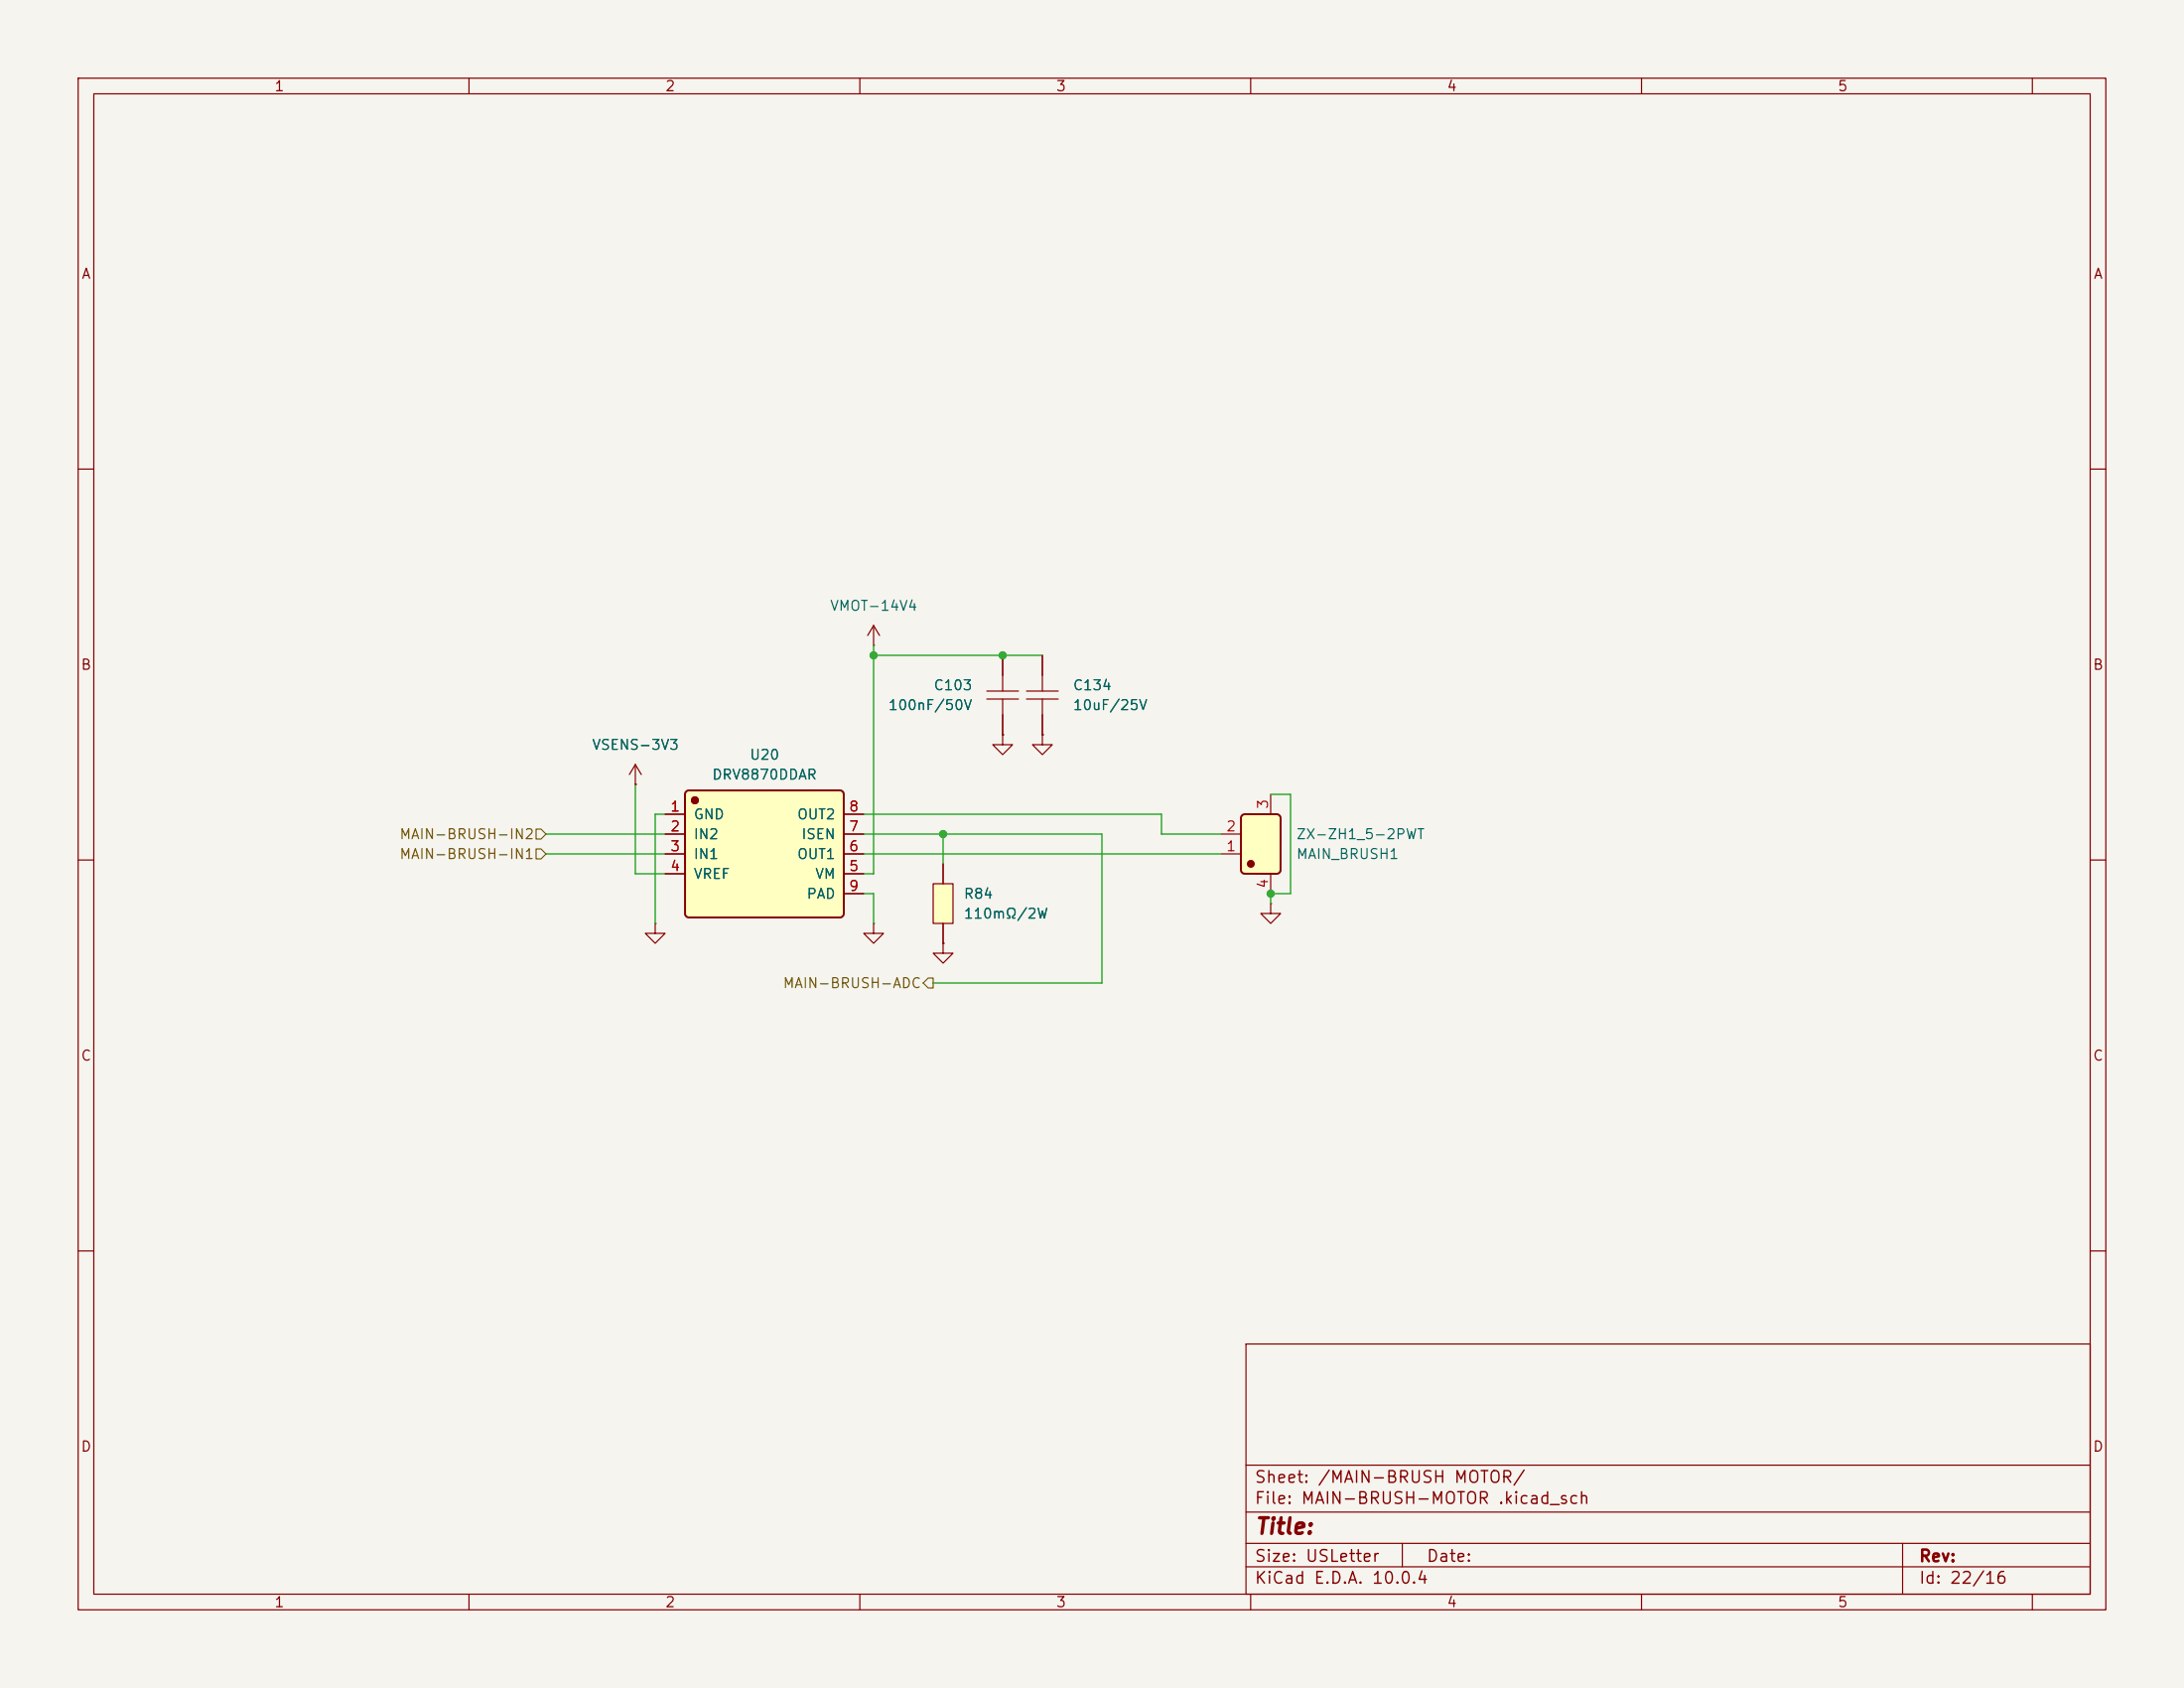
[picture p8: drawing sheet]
(kicad_sch
 (version 20260306)
 (generator "eeschema")
 (generator_version "10.0")
 (paper "USLetter")
 (lib_symbols
  (symbol "JLCImport:CL10A106MA8NRNC"
   (pin_numbers (hide yes))
   (pin_names (hide yes)) (exclude_from_sim no) (in_bom yes) (on_board yes)
   (in_pos_files yes)
   (duplicate_pin_numbers_are_jumpers no)
   (property "Reference" "C" (at 0 5.08 0) (show_name no) (do_not_autoplace no) (effects (font (size 1.27 1.27))))
   (property "Value" "10uF/25V" (at 0 -5.08 0) (show_name no) (do_not_autoplace no) (effects (font (size 1.27 1.27))))
   (property "Footprint" "JLCImport:C0603" (at 0 -7.62 0) (show_name no) (do_not_autoplace no) (hide yes) (effects (font (size 1.27 1.27))))
   (property "Datasheet" "https://lcsc.com/product-detail/Multilayer-Ceramic-Capacitors-MLCC-SMD-SMT_SAMSUNG_CL10A106MA8NRNC_10uF-106-20-25V_C96446.html" (at 0 -10.16 0) (show_name no) (do_not_autoplace no) (hide yes) (effects (font (size 1.27 1.27))))
   (property "Description" "10uF 25V X5R ±20% 0603 Multilayer Ceramic Capacitors MLCC - SMD/SMT ROHS" (at 0 0 0) (show_name no) (do_not_autoplace no) (hide yes) (effects (font (size 1.27 1.27))))
   (property "Manufacturer" "SAMSUNG(三星)" (at 0 -12.7 0) (show_name no) (do_not_autoplace no) (hide yes) (effects (font (size 1.27 1.27))))
   (property "MPN" "CL10A106MA8NRNC" (at 0 -15.24 0) (show_name no) (do_not_autoplace no) (hide yes) (effects (font (size 1.27 1.27))))
   (property "LCSC" "C96446" (at 0 -17.78 0) (show_name no) (do_not_autoplace no) (hide yes) (effects (font (size 1.27 1.27))))
   (symbol "CL10A106MA8NRNC_0_1"
    (polyline (pts (xy -0.51 0) (xy -2.54 0)) (stroke (width 0) (type default)) (fill (type none)))
    (polyline (pts (xy -0.51 -2.03) (xy -0.51 2.03)) (stroke (width 0) (type default)) (fill (type none)))
    (polyline (pts (xy 0.51 2.03) (xy 0.51 -2.03)) (stroke (width 0) (type default)) (fill (type none)))
    (polyline (pts (xy 2.54 0) (xy 0.51 0)) (stroke (width 0) (type default)) (fill (type none)))
    (pin passive line (at -5.08 0 0) (length 2.54) (name "1" (effects (font (size 1.27 1.27)))) (number "1" (effects (font (size 1.27 1.27)))))
    (pin passive line (at 5.08 0 180) (length 2.54) (name "2" (effects (font (size 1.27 1.27)))) (number "2" (effects (font (size 1.27 1.27))))))
   (embedded_fonts no))
  (symbol "JLCImport:CL10B104KB8NNNC"
   (pin_numbers (hide yes))
   (pin_names (hide yes)) (exclude_from_sim no) (in_bom yes) (on_board yes)
   (in_pos_files yes)
   (duplicate_pin_numbers_are_jumpers no)
   (property "Reference" "C" (at 0 5.08 0) (show_name no) (do_not_autoplace no) (effects (font (size 1.27 1.27))))
   (property "Value" "100nF/50V" (at 0 -5.08 0) (show_name no) (do_not_autoplace no) (effects (font (size 1.27 1.27))))
   (property "Footprint" "JLCImport:C0603" (at 0 -7.62 0) (show_name no) (do_not_autoplace no) (hide yes) (effects (font (size 1.27 1.27))))
   (property "Datasheet" "https://lcsc.com/product-detail/Multilayer-Ceramic-Capacitors-MLCC-SMD-SMT_SAMSUNG_CL10B104KB8NNNC_100nF-104-10-50V_C1591.html" (at 0 -10.16 0) (show_name no) (do_not_autoplace no) (hide yes) (effects (font (size 1.27 1.27))))
   (property "Description" "100nF 50V X7R ±10% 0603 Multilayer Ceramic Capacitors MLCC - SMD/SMT ROHS" (at 0 -22.86 0) (show_name no) (do_not_autoplace no) (hide yes) (effects (font (size 1.27 1.27))))
   (property "Manufacturer" "SAMSUNG(三星)" (at 0 -12.7 0) (show_name no) (do_not_autoplace no) (hide yes) (effects (font (size 1.27 1.27))))
   (property "MPN" "CL10B104KB8NNNC" (at 0 -15.24 0) (show_name no) (do_not_autoplace no) (hide yes) (effects (font (size 1.27 1.27))))
   (property "LCSC" "C1591" (at 0 -17.78 0) (show_name no) (do_not_autoplace no) (hide yes) (effects (font (size 1.27 1.27))))
   (symbol "CL10B104KB8NNNC_0_1"
    (polyline (pts (xy -0.51 0) (xy -2.54 0)) (stroke (width 0) (type default)) (fill (type none)))
    (polyline (pts (xy -0.51 -2.03) (xy -0.51 2.03)) (stroke (width 0) (type default)) (fill (type none)))
    (polyline (pts (xy 0.51 2.03) (xy 0.51 -2.03)) (stroke (width 0) (type default)) (fill (type none)))
    (polyline (pts (xy 2.54 0) (xy 0.51 0)) (stroke (width 0) (type default)) (fill (type none)))
    (pin passive line (at -5.08 0 0) (length 2.54) (name "1" (effects (font (size 1.27 1.27)))) (number "1" (effects (font (size 1.27 1.27)))))
    (pin passive line (at 5.08 0 180) (length 2.54) (name "2" (effects (font (size 1.27 1.27)))) (number "2" (effects (font (size 1.27 1.27))))))
   (embedded_fonts no))
  (symbol "JLCImport:DRV8870DDAR"
   (pin_names
    (offset 1.016)) (exclude_from_sim no) (in_bom yes) (on_board yes)
   (in_pos_files yes)
   (duplicate_pin_numbers_are_jumpers no)
   (property "Reference" "U" (at 0 10.128 0) (show_name no) (do_not_autoplace no) (effects (font (size 1.27 1.27))))
   (property "Value" "DRV8870DDAR" (at 0 -10.128 0) (show_name no) (do_not_autoplace no) (effects (font (size 1.27 1.27))))
   (property "Footprint" "JLCImport:DRV8870DDAR" (at 0 0 0) (show_name no) (do_not_autoplace no) (hide yes) (effects (font (size 1.27 1.27))))
   (property "Datasheet" "https://www.lcsc.com/datasheet/lcsc_datasheet_1809050151_Texas-Instruments-DRV8870DDAR_C86590.pdf" (at 0 0 0) (show_name no) (do_not_autoplace no) (hide yes) (effects (font (size 1.27 1.27))))
   (property "Description" "-40℃~+125℃ 1 10uA 3.6A 565mΩ Yes HSOP-8-EP Brushed DC Motor Drivers ROHS" (at 0 0 0) (show_name no) (do_not_autoplace no) (hide yes) (effects (font (size 1.27 1.27))))
   (property "LCSC" "C86590" (at 0 0 0) (show_name no) (do_not_autoplace no) (hide yes) (effects (font (size 1.27 1.27))))
   (property "Manufacturer" "Texas Instruments" (at 0 0 0) (show_name no) (do_not_autoplace no) (hide yes) (effects (font (size 1.27 1.27))))
   (property "Manufacturer Part" "DRV8870DDAR" (at 0 0 0) (show_name no) (do_not_autoplace no) (hide yes) (effects (font (size 1.27 1.27))))
   (symbol "DRV8870DDAR_0_1"
    (circle (center -8.89 6.858) (radius 0.381) (stroke (width 0.254) (type solid)) (fill (type outline)))
    (circle (center -8.89 6.858) (radius 0.381) (stroke (width 0.254) (type solid)) (fill (type outline)))
    (polyline (pts (xy 9.652 -8.128) (xy 9.7511 -8.1183) (xy 9.8464 -8.0893) (xy 9.9343 -8.0424) (xy 10.0112 -7.9792) (xy 10.0744 -7.9022) (xy 10.1214 -7.8144) (xy 10.1503 -7.7191) (xy 10.16 -7.62) (xy 10.1503 7.7191) (xy 10.1214 7.8144) (xy 10.0744 7.9022) (xy 10.0112 7.9792) (xy 9.9343 8.0424) (xy 9.8464 8.0893) (xy 9.7511 8.1183) (xy 9.652 8.128) (xy -9.7511 8.1183) (xy -9.8464 8.0893) (xy -9.9343 8.0424) (xy -10.0112 7.9792) (xy -10.0744 7.9022) (xy -10.1214 7.8144) (xy -10.1503 7.7191) (xy -10.16 7.62) (xy -10.1503 -7.7191) (xy -10.1214 -7.8144) (xy -10.0744 -7.9022) (xy -10.0112 -7.9792) (xy -9.9343 -8.0424) (xy -9.8464 -8.0893) (xy -9.7511 -8.1183) (xy -9.652 -8.128) (xy 9.652 -8.128)) (stroke (width 0.254) (type solid)) (fill (type background)))
    (pin power_in line (at -12.7 5.08 0) (length 2.54) (name "GND" (effects (font (size 1.27 1.27)))) (number "1" (effects (font (size 1.27 1.27)))))
    (pin passive line (at -12.7 2.54 0) (length 2.54) (name "IN2" (effects (font (size 1.27 1.27)))) (number "2" (effects (font (size 1.27 1.27)))))
    (pin passive line (at -12.7 0 0) (length 2.54) (name "IN1" (effects (font (size 1.27 1.27)))) (number "3" (effects (font (size 1.27 1.27)))))
    (pin passive line (at -12.7 -2.54 0) (length 2.54) (name "VREF" (effects (font (size 1.27 1.27)))) (number "4" (effects (font (size 1.27 1.27)))))
    (pin power_in line (at 12.7 -2.54 180) (length 2.54) (name "VM" (effects (font (size 1.27 1.27)))) (number "5" (effects (font (size 1.27 1.27)))))
    (pin passive line (at 12.7 0 180) (length 2.54) (name "OUT1" (effects (font (size 1.27 1.27)))) (number "6" (effects (font (size 1.27 1.27)))))
    (pin passive line (at 12.7 2.54 180) (length 2.54) (name "ISEN" (effects (font (size 1.27 1.27)))) (number "7" (effects (font (size 1.27 1.27)))))
    (pin passive line (at 12.7 5.08 180) (length 2.54) (name "OUT2" (effects (font (size 1.27 1.27)))) (number "8" (effects (font (size 1.27 1.27)))))
    (pin passive line (at 12.7 -5.08 180) (length 2.54) (name "PAD" (effects (font (size 1.27 1.27)))) (number "9" (effects (font (size 1.27 1.27))))))
   (embedded_fonts no))
  (symbol "JLCImport:LRBK25EFER110"
   (pin_numbers (hide yes))
   (pin_names (hide yes)) (exclude_from_sim no) (in_bom yes) (on_board yes)
   (in_pos_files yes)
   (duplicate_pin_numbers_are_jumpers no)
   (property "Reference" "R" (at 0 5.08 0) (show_name no) (do_not_autoplace no) (effects (font (size 1.27 1.27))))
   (property "Value" "110mΩ/2W" (at 0 -5.08 0) (show_name no) (do_not_autoplace no) (effects (font (size 1.27 1.27))))
   (property "Footprint" "JLCImport:RES-SMD_L6.4-W3.2-R2512" (at 0 -7.62 0) (show_name no) (do_not_autoplace no) (hide yes) (effects (font (size 1.27 1.27))))
   (property "Datasheet" "https://www.lcsc.com/datasheet/C5121166.pdf" (at 0 -10.16 0) (show_name no) (do_not_autoplace no) (hide yes) (effects (font (size 1.27 1.27))))
   (property "Description" "110mΩ 2W Current Sense Resistor SMD ±1% 2512 Current Sense Resistors / Shunt Resistors ROHS" (at 0 0 0) (show_name no) (do_not_autoplace no) (hide yes) (effects (font (size 1.27 1.27))))
   (property "Manufacturer" "NCT(利昇达)" (at 0 -12.7 0) (show_name no) (do_not_autoplace no) (hide yes) (effects (font (size 1.27 1.27))))
   (property "MPN" "LRBK25EFER110" (at 0 -15.24 0) (show_name no) (do_not_autoplace no) (hide yes) (effects (font (size 1.27 1.27))))
   (property "LCSC" "C5121166" (at 0 -17.78 0) (show_name no) (do_not_autoplace no) (hide yes) (effects (font (size 1.27 1.27))))
   (symbol "LRBK25EFER110_0_1"
    (rectangle (start -2.54 1.27) (end 2.54 -1.27) (stroke (width 0) (type default)) (fill (type background)))
    (pin passive line (at -5.08 0 0) (length 2.54) (name "1" (effects (font (size 1.27 1.27)))) (number "1" (effects (font (size 1.27 1.27)))))
    (pin passive line (at 5.08 0 180) (length 2.54) (name "2" (effects (font (size 1.27 1.27)))) (number "2" (effects (font (size 1.27 1.27))))))
   (embedded_fonts no))
  (symbol "JLCImport:ZX-ZH1_5-2PWT"
   (pin_names
    (offset 1.016) (hide yes)) (exclude_from_sim no) (in_bom yes) (on_board yes)
   (in_pos_files yes)
   (duplicate_pin_numbers_are_jumpers no)
   (property "Reference" "U" (at 0 8.35 0) (show_name no) (do_not_autoplace no) (effects (font (size 1.27 1.27))))
   (property "Value" "ZX-ZH1_5-2PWT" (at 0 -8.35 0) (show_name no) (do_not_autoplace no) (effects (font (size 1.27 1.27))))
   (property "Footprint" "JLCImport:ZX-ZH1_5-2PWT" (at 0 0 0) (show_name no) (do_not_autoplace no) (hide yes) (effects (font (size 1.27 1.27))))
   (property "Datasheet" "https://wmsc.lcsc.com/wmsc/upload/file/pdf/v2/lcsc/2312011606_Megastar-ZX-ZH1-5-2PWT_C19272405.pdf" (at 0 0 0) (show_name no) (do_not_autoplace no) (hide yes) (effects (font (size 1.27 1.27))))
   (property "Description" "-25℃~+85℃ 1 1.5mm 1A 1x2P 2 250V 2P 3.8mm 6mm 6mm Auxiliary Solder Pin Beige Brass LCP Surface Mount, Right Angle Tin ZH SMD,P=1.5mm,卧贴 Wire To Board Connector ROHS" (at 0 0 0) (show_name no) (do_not_autoplace no) (hide yes) (effects (font (size 1.27 1.27))))
   (property "LCSC" "C19272405" (at 0 0 0) (show_name no) (do_not_autoplace no) (hide yes) (effects (font (size 1.27 1.27))))
   (property "Manufacturer" "Megastar" (at 0 0 0) (show_name no) (do_not_autoplace no) (hide yes) (effects (font (size 1.27 1.27))))
   (property "Manufacturer Part" "ZX-ZH1.5-2PWT" (at 0 0 0) (show_name no) (do_not_autoplace no) (hide yes) (effects (font (size 1.27 1.27))))
   (symbol "ZX-ZH1_5-2PWT_0_1"
    (circle (center -1.27 2.54) (radius 0.381) (stroke (width 0.254) (type solid)) (fill (type outline)))
    (polyline (pts (xy 2.032 -3.81) (xy 2.1311 -3.8002) (xy 2.2264 -3.7713) (xy 2.3142 -3.7244) (xy 2.3912 -3.6612) (xy 2.4544 -3.5842) (xy 2.5013 -3.4964) (xy 2.5302 -3.4011) (xy 2.54 -3.302) (xy 2.5302 3.4011) (xy 2.5013 3.4964) (xy 2.4544 3.5842) (xy 2.3912 3.6612) (xy 2.3142 3.7244) (xy 2.2264 3.7713) (xy 2.1311 3.8002) (xy 2.032 3.81) (xy -2.1311 3.8002) (xy -2.2264 3.7713) (xy -2.3142 3.7244) (xy -2.3912 3.6612) (xy -2.4544 3.5842) (xy -2.5013 3.4964) (xy -2.5302 3.4011) (xy -2.54 3.302) (xy -2.5302 -3.4011) (xy -2.5013 -3.4964) (xy -2.4544 -3.5842) (xy -2.3912 -3.6612) (xy -2.3142 -3.7244) (xy -2.2264 -3.7713) (xy -2.1311 -3.8002) (xy -2.032 -3.81) (xy 2.032 -3.81)) (stroke (width 0.254) (type solid)) (fill (type background)))
    (pin passive line (at -5.08 1.27 0) (length 2.54) (name "1" (effects (font (size 1.27 1.27)))) (number "1" (effects (font (size 1.27 1.27)))))
    (pin passive line (at -5.08 -1.27 0) (length 2.54) (name "2" (effects (font (size 1.27 1.27)))) (number "2" (effects (font (size 1.27 1.27)))))
    (pin passive line (at 1.27 -6.35 90) (length 2.54) (name "3" (effects (font (size 1.27 1.27)))) (number "3" (effects (font (size 1.27 1.27)))))
    (pin passive line (at 1.27 6.35 270) (length 2.54) (name "4" (effects (font (size 1.27 1.27)))) (number "4" (effects (font (size 1.27 1.27))))))
   (embedded_fonts no))
  (symbol "power:GND"
   (power global)
   (pin_numbers (hide yes))
   (pin_names
    (offset 0) (hide yes)) (exclude_from_sim no) (in_bom yes) (on_board yes)
   (in_pos_files yes)
   (duplicate_pin_numbers_are_jumpers no)
   (property "Reference" "#PWR" (at 0 -6.35 0) (show_name no) (do_not_autoplace no) (hide yes) (effects (font (size 1.27 1.27))))
   (property "Value" "GND" (at 0 -3.81 0) (show_name no) (do_not_autoplace no) (effects (font (size 1.27 1.27))))
   (property "Footprint" "" (at 0 0 0) (show_name no) (do_not_autoplace no) (hide yes) (effects (font (size 1.27 1.27))))
   (property "Datasheet" "" (at 0 0 0) (show_name no) (do_not_autoplace no) (hide yes) (effects (font (size 1.27 1.27))))
   (property "Description" "Power symbol creates a global label with name \"GND\" , ground" (at 0 0 0) (show_name no) (do_not_autoplace no) (hide yes) (effects (font (size 1.27 1.27))))
   (symbol "GND_0_1"
    (polyline (pts (xy 0 0) (xy 0 -1.27) (xy 1.27 -1.27) (xy 0 -2.54) (xy -1.27 -1.27) (xy 0 -1.27)) (stroke (width 0) (type default)) (fill (type none))))
   (symbol "GND_1_1"
    (pin power_in line (at 0 0 270) (length 0) (name "" (effects (font (size 1.27 1.27)))) (number "1" (effects (font (size 1.27 1.27))))))
   (embedded_fonts no))
  (symbol "power:VPP"
   (power global)
   (pin_numbers (hide yes))
   (pin_names
    (offset 0) (hide yes)) (exclude_from_sim no) (in_bom yes) (on_board yes)
   (in_pos_files yes)
   (duplicate_pin_numbers_are_jumpers no)
   (property "Reference" "#PWR" (at 0 -3.81 0) (show_name no) (do_not_autoplace no) (hide yes) (effects (font (size 1.27 1.27))))
   (property "Value" "VPP" (at 0 3.556 0) (show_name no) (do_not_autoplace no) (effects (font (size 1.27 1.27))))
   (property "Footprint" "" (at 0 0 0) (show_name no) (do_not_autoplace no) (hide yes) (effects (font (size 1.27 1.27))))
   (property "Datasheet" "" (at 0 0 0) (show_name no) (do_not_autoplace no) (hide yes) (effects (font (size 1.27 1.27))))
   (property "Description" "Power symbol creates a global label with name \"VPP\"" (at 0 0 0) (show_name no) (do_not_autoplace no) (hide yes) (effects (font (size 1.27 1.27))))
   (symbol "VPP_0_1"
    (polyline (pts (xy -0.762 1.27) (xy 0 2.54)) (stroke (width 0) (type default)) (fill (type none)))
    (polyline (pts (xy 0 2.54) (xy 0.762 1.27)) (stroke (width 0) (type default)) (fill (type none)))
    (polyline (pts (xy 0 0) (xy 0 2.54)) (stroke (width 0) (type default)) (fill (type none))))
   (symbol "VPP_1_1"
    (pin power_in line (at 0 0 90) (length 0) (name "" (effects (font (size 1.27 1.27)))) (number "1" (effects (font (size 1.27 1.27))))))
   (embedded_fonts no)))
 (junction
  (at 111.76 83.82)
  (diameter 0)
  (color 0 0 0 0))
 (junction
  (at 120.65 106.68)
  (diameter 0)
  (color 0 0 0 0))
 (junction
  (at 162.56 114.3)
  (diameter 0)
  (color 0 0 0 0))
 (junction
  (at 128.27 83.82)
  (diameter 0)
  (color 0 0 0 0))
 (wire
  (pts (xy 110.49 106.68) (xy 120.65 106.68))
  (stroke (width 0) (type default)))
 (wire
  (pts (xy 165.1 101.6) (xy 162.56 101.6))
  (stroke (width 0) (type default)))
 (wire
  (pts (xy 69.85 106.68) (xy 85.09 106.68))
  (stroke (width 0) (type default)))
 (wire
  (pts (xy 120.65 106.68) (xy 140.97 106.68))
  (stroke (width 0) (type default)))
 (wire
  (pts (xy 165.1 114.3) (xy 165.1 101.6))
  (stroke (width 0) (type default)))
 (wire
  (pts (xy 85.09 104.14) (xy 83.82 104.14))
  (stroke (width 0) (type default)))
 (wire
  (pts (xy 110.49 114.3) (xy 111.76 114.3))
  (stroke (width 0) (type default)))
 (wire
  (pts (xy 162.56 114.3) (xy 162.56 115.57))
  (stroke (width 0) (type default)))
 (wire
  (pts (xy 111.76 82.55) (xy 111.76 83.82))
  (stroke (width 0) (type default)))
 (wire
  (pts (xy 110.49 111.76) (xy 111.76 111.76))
  (stroke (width 0) (type default)))
 (wire
  (pts (xy 111.76 114.3) (xy 111.76 118.11))
  (stroke (width 0) (type default)))
 (wire
  (pts (xy 111.76 83.82) (xy 128.27 83.82))
  (stroke (width 0) (type default)))
 (wire
  (pts (xy 128.27 83.82) (xy 133.35 83.82))
  (stroke (width 0) (type default)))
 (wire
  (pts (xy 81.28 111.76) (xy 85.09 111.76))
  (stroke (width 0) (type default)))
 (wire
  (pts (xy 110.49 109.22) (xy 156.21 109.22))
  (stroke (width 0) (type default)))
 (wire
  (pts (xy 81.28 100.33) (xy 81.28 111.76))
  (stroke (width 0) (type default)))
 (wire
  (pts (xy 140.97 106.68) (xy 140.97 125.73))
  (stroke (width 0) (type default)))
 (wire
  (pts (xy 120.65 106.68) (xy 120.65 110.49))
  (stroke (width 0) (type default)))
 (wire
  (pts (xy 119.38 125.73) (xy 140.97 125.73))
  (stroke (width 0) (type default)))
 (wire
  (pts (xy 111.76 83.82) (xy 111.76 111.76))
  (stroke (width 0) (type default)))
 (wire
  (pts (xy 148.59 106.68) (xy 156.21 106.68))
  (stroke (width 0) (type default)))
 (wire
  (pts (xy 83.82 104.14) (xy 83.82 118.11))
  (stroke (width 0) (type default)))
 (wire
  (pts (xy 110.49 104.14) (xy 148.59 104.14))
  (stroke (width 0) (type default)))
 (wire
  (pts (xy 69.85 109.22) (xy 85.09 109.22))
  (stroke (width 0) (type default)))
 (wire
  (pts (xy 148.59 104.14) (xy 148.59 106.68))
  (stroke (width 0) (type default)))
 (wire
  (pts (xy 162.56 114.3) (xy 165.1 114.3))
  (stroke (width 0) (type default)))
 (hierarchical_label "MAIN-BRUSH-ADC"
  (shape output)
  (at 119.38 125.73 180)
  (effects (font (size 1.27 1.27)) (justify right)))
 (hierarchical_label "MAIN-BRUSH-IN2"
  (shape input)
  (at 69.85 106.68 180)
  (effects (font (size 1.27 1.27)) (justify right)))
 (hierarchical_label "MAIN-BRUSH-IN1"
  (shape input)
  (at 69.85 109.22 180)
  (effects (font (size 1.27 1.27)) (justify right)))
 (symbol
  (lib_id "power:GND")
  (at 83.82 118.11 0)
  (unit 1)
  (body_style 1)
  (exclude_from_sim no)
  (in_bom yes)
  (on_board yes)
  (in_pos_files yes)
  (dnp no)
  (property "Reference" "#PWR0608" (at 83.82 118.11 0) (hide yes) (show_name no) (do_not_autoplace no) (effects (font (size 1.27 1.27))))
  (property "Value" "GND" (at 83.82 124.46 0) (hide yes) (show_name no) (do_not_autoplace no) (effects (font (size 1.27 1.27))))
  (property "Footprint" "" (at 83.82 118.11 0) (show_name no) (do_not_autoplace no) (effects (font (size 1.27 1.27))))
  (property "Datasheet" "" (at 83.82 118.11 0) (show_name no) (do_not_autoplace no) (effects (font (size 1.27 1.27))))
  (property "Description" "Power symbol creates a global label with name \"GND\" , ground" (at 83.82 118.11 0) (hide yes) (show_name no) (do_not_autoplace no) (effects (font (size 1.27 1.27))))
  (pin "1"))
 (symbol
  (lib_id "JLCImport:DRV8870DDAR")
  (at 97.79 109.22 0)
  (unit 1)
  (body_style 1)
  (exclude_from_sim no)
  (in_bom yes)
  (on_board yes)
  (in_pos_files yes)
  (dnp no)
  (fields_autoplaced yes)
  (property "Reference" "U20" (at 97.79 96.52 0) (show_name no) (do_not_autoplace no) (effects (font (size 1.27 1.27))))
  (property "Value" "DRV8870DDAR" (at 97.79 99.06 0) (show_name no) (do_not_autoplace no) (effects (font (size 1.27 1.27))))
  (property "Footprint" "JLCImport:DRV8870DDAR" (at 97.79 109.22 0) (hide yes) (show_name no) (do_not_autoplace no) (effects (font (size 1.27 1.27))))
  (property "Datasheet" "https://www.lcsc.com/datasheet/lcsc_datasheet_1809050151_Texas-Instruments-DRV8870DDAR_C86590.pdf" (at 97.79 109.22 0) (hide yes) (show_name no) (do_not_autoplace no) (effects (font (size 1.27 1.27))))
  (property "Description" "-40℃~+125℃ 1 10uA 3.6A 565mΩ Yes HSOP-8-EP Brushed DC Motor Drivers ROHS" (at 97.79 109.22 0) (hide yes) (show_name no) (do_not_autoplace no) (effects (font (size 1.27 1.27))))
  (property "LCSC" "C86590" (at 97.79 109.22 0) (hide yes) (show_name no) (do_not_autoplace no) (effects (font (size 1.27 1.27))))
  (property "Manufacturer" "Texas Instruments" (at 97.79 109.22 0) (hide yes) (show_name no) (do_not_autoplace no) (effects (font (size 1.27 1.27))))
  (property "Manufacturer Part" "DRV8870DDAR" (at 97.79 109.22 0) (hide yes) (show_name no) (do_not_autoplace no) (effects (font (size 1.27 1.27))))
  (pin "5")
  (pin "3")
  (pin "7")
  (pin "1")
  (pin "9")
  (pin "6")
  (pin "2")
  (pin "8")
  (pin "4"))
 (symbol
  (lib_id "JLCImport:CL10A106MA8NRNC")
  (at 133.35 88.9 270)
  (unit 1)
  (body_style 1)
  (exclude_from_sim no)
  (in_bom yes)
  (on_board yes)
  (in_pos_files yes)
  (dnp no)
  (fields_autoplaced yes)
  (property "Reference" "C134" (at 137.16 87.6299 90) (show_name no) (do_not_autoplace no) (effects (font (size 1.27 1.27)) (justify left)))
  (property "Value" "10uF/25V" (at 137.16 90.1699 90) (show_name no) (do_not_autoplace no) (effects (font (size 1.27 1.27)) (justify left)))
  (property "Footprint" "JLCImport:C0603" (at 125.73 88.9 0) (hide yes) (show_name no) (do_not_autoplace no) (effects (font (size 1.27 1.27))))
  (property "Datasheet" "https://lcsc.com/product-detail/Multilayer-Ceramic-Capacitors-MLCC-SMD-SMT_SAMSUNG_CL10A106MA8NRNC_10uF-106-20-25V_C96446.html" (at 123.19 88.9 0) (hide yes) (show_name no) (do_not_autoplace no) (effects (font (size 1.27 1.27))))
  (property "Description" "10uF 25V X5R ±20% 0603 Multilayer Ceramic Capacitors MLCC - SMD/SMT ROHS" (at 133.35 88.9 0) (hide yes) (show_name no) (do_not_autoplace no) (effects (font (size 1.27 1.27))))
  (property "Manufacturer" "SAMSUNG(三星)" (at 120.65 88.9 0) (hide yes) (show_name no) (do_not_autoplace no) (effects (font (size 1.27 1.27))))
  (property "MPN" "CL10A106MA8NRNC" (at 118.11 88.9 0) (hide yes) (show_name no) (do_not_autoplace no) (effects (font (size 1.27 1.27))))
  (property "LCSC" "C96446" (at 115.57 88.9 0) (hide yes) (show_name no) (do_not_autoplace no) (effects (font (size 1.27 1.27))))
  (pin "1")
  (pin "2"))
 (symbol
  (lib_id "power:GND")
  (at 133.35 93.98 0)
  (unit 1)
  (body_style 1)
  (exclude_from_sim no)
  (in_bom yes)
  (on_board yes)
  (in_pos_files yes)
  (dnp no)
  (property "Reference" "#PWR0604" (at 133.35 93.98 0) (hide yes) (show_name no) (do_not_autoplace no) (effects (font (size 1.27 1.27))))
  (property "Value" "GND" (at 133.35 100.33 0) (hide yes) (show_name no) (do_not_autoplace no) (effects (font (size 1.27 1.27))))
  (property "Footprint" "" (at 133.35 93.98 0) (show_name no) (do_not_autoplace no) (effects (font (size 1.27 1.27))))
  (property "Datasheet" "" (at 133.35 93.98 0) (show_name no) (do_not_autoplace no) (effects (font (size 1.27 1.27))))
  (property "Description" "Power symbol creates a global label with name \"GND\" , ground" (at 133.35 93.98 0) (hide yes) (show_name no) (do_not_autoplace no) (effects (font (size 1.27 1.27))))
  (pin "1"))
 (symbol
  (lib_id "JLCImport:LRBK25EFER110")
  (at 120.65 115.57 90)
  (unit 1)
  (body_style 1)
  (exclude_from_sim no)
  (in_bom yes)
  (on_board yes)
  (in_pos_files yes)
  (dnp no)
  (fields_autoplaced yes)
  (property "Reference" "R84" (at 123.19 114.2999 90) (show_name no) (do_not_autoplace no) (effects (font (size 1.27 1.27)) (justify right)))
  (property "Value" "110mΩ/2W" (at 123.19 116.8399 90) (show_name no) (do_not_autoplace no) (effects (font (size 1.27 1.27)) (justify right)))
  (property "Footprint" "JLCImport:RES-SMD_L6.4-W3.2-R2512" (at 128.27 115.57 0) (hide yes) (show_name no) (do_not_autoplace no) (effects (font (size 1.27 1.27))))
  (property "Datasheet" "https://www.lcsc.com/datasheet/C5121166.pdf" (at 130.81 115.57 0) (hide yes) (show_name no) (do_not_autoplace no) (effects (font (size 1.27 1.27))))
  (property "Description" "110mΩ 2W Current Sense Resistor SMD ±1% 2512 Current Sense Resistors / Shunt Resistors ROHS" (at 120.65 115.57 0) (hide yes) (show_name no) (do_not_autoplace no) (effects (font (size 1.27 1.27))))
  (property "Manufacturer" "NCT(利昇达)" (at 133.35 115.57 0) (hide yes) (show_name no) (do_not_autoplace no) (effects (font (size 1.27 1.27))))
  (property "MPN" "LRBK25EFER110" (at 135.89 115.57 0) (hide yes) (show_name no) (do_not_autoplace no) (effects (font (size 1.27 1.27))))
  (property "LCSC" "C5121166" (at 138.43 115.57 0) (hide yes) (show_name no) (do_not_autoplace no) (effects (font (size 1.27 1.27))))
  (pin "1")
  (pin "2"))
 (symbol
  (lib_id "JLCImport:ZX-ZH1_5-2PWT")
  (at 161.29 107.95 0)
  (mirror x)
  (unit 1)
  (body_style 1)
  (exclude_from_sim no)
  (in_bom yes)
  (on_board yes)
  (in_pos_files yes)
  (dnp no)
  (property "Reference" "MAIN_BRUSH1" (at 165.735 109.2201 0) (show_name no) (do_not_autoplace no) (effects (font (size 1.27 1.27)) (justify left)))
  (property "Value" "ZX-ZH1_5-2PWT" (at 165.735 106.6801 0) (show_name no) (do_not_autoplace no) (effects (font (size 1.27 1.27)) (justify left)))
  (property "Footprint" "JLCImport:ZX-ZH1_5-2PWT" (at 161.29 107.95 0) (hide yes) (show_name no) (do_not_autoplace no) (effects (font (size 1.27 1.27))))
  (property "Datasheet" "https://wmsc.lcsc.com/wmsc/upload/file/pdf/v2/lcsc/2312011606_Megastar-ZX-ZH1-5-2PWT_C19272405.pdf" (at 161.29 107.95 0) (hide yes) (show_name no) (do_not_autoplace no) (effects (font (size 1.27 1.27))))
  (property "Description" "-25℃~+85℃ 1 1.5mm 1A 1x2P 2 250V 2P 3.8mm 6mm 6mm Auxiliary Solder Pin Beige Brass LCP Surface Mount, Right Angle Tin ZH SMD,P=1.5mm,卧贴 Wire To Board Connector ROHS" (at 161.29 107.95 0) (hide yes) (show_name no) (do_not_autoplace no) (effects (font (size 1.27 1.27))))
  (property "LCSC" "C19272405" (at 161.29 107.95 0) (hide yes) (show_name no) (do_not_autoplace no) (effects (font (size 1.27 1.27))))
  (property "Manufacturer" "Megastar" (at 161.29 107.95 0) (hide yes) (show_name no) (do_not_autoplace no) (effects (font (size 1.27 1.27))))
  (property "Manufacturer Part" "ZX-ZH1.5-2PWT" (at 161.29 107.95 0) (hide yes) (show_name no) (do_not_autoplace no) (effects (font (size 1.27 1.27))))
  (property "CLASSNAME" "" (at 161.29 107.95 0) (hide yes) (show_name no) (do_not_autoplace no) (effects (font (size 1.27 1.27))))
  (property "C_VOLTAGE" "" (at 161.29 107.95 0) (hide yes) (show_name no) (do_not_autoplace no) (effects (font (size 1.27 1.27))))
  (property "DC RESISTOR" "" (at 161.29 107.95 0) (hide yes) (show_name no) (do_not_autoplace no) (effects (font (size 1.27 1.27))))
  (property "DIELECTRIC" "" (at 161.29 107.95 0) (hide yes) (show_name no) (do_not_autoplace no) (effects (font (size 1.27 1.27))))
  (property "IC" "" (at 161.29 107.95 0) (hide yes) (show_name no) (do_not_autoplace no) (effects (font (size 1.27 1.27))))
  (property "ID" "" (at 161.29 107.95 0) (hide yes) (show_name no) (do_not_autoplace no) (effects (font (size 1.27 1.27))))
  (property "ID_MAX" "" (at 161.29 107.95 0) (hide yes) (show_name no) (do_not_autoplace no) (effects (font (size 1.27 1.27))))
  (property "IRMS" "" (at 161.29 107.95 0) (hide yes) (show_name no) (do_not_autoplace no) (effects (font (size 1.27 1.27))))
  (property "ISAT" "" (at 161.29 107.95 0) (hide yes) (show_name no) (do_not_autoplace no) (effects (font (size 1.27 1.27))))
  (property "MANUFACTURER PART NUMBER" "" (at 161.29 107.95 0) (hide yes) (show_name no) (do_not_autoplace no) (effects (font (size 1.27 1.27))))
  (property "NUMBER" "" (at 161.29 107.95 0) (hide yes) (show_name no) (do_not_autoplace no) (effects (font (size 1.27 1.27))))
  (property "OPTION" "" (at 161.29 107.95 0) (hide yes) (show_name no) (do_not_autoplace no) (effects (font (size 1.27 1.27))))
  (property "OPTIONAL" "" (at 161.29 107.95 0) (hide yes) (show_name no) (do_not_autoplace no) (effects (font (size 1.27 1.27))))
  (property "PC" "" (at 161.29 107.95 0) (hide yes) (show_name no) (do_not_autoplace no) (effects (font (size 1.27 1.27))))
  (property "PD" "" (at 161.29 107.95 0) (hide yes) (show_name no) (do_not_autoplace no) (effects (font (size 1.27 1.27))))
  (property "RESONACE FREQUENCY" "" (at 161.29 107.95 0) (hide yes) (show_name no) (do_not_autoplace no) (effects (font (size 1.27 1.27))))
  (property "SPLIT_INST" "" (at 161.29 107.95 0) (hide yes) (show_name no) (do_not_autoplace no) (effects (font (size 1.27 1.27))))
  (property "SWAP_INFO" "" (at 161.29 107.95 0) (hide yes) (show_name no) (do_not_autoplace no) (effects (font (size 1.27 1.27))))
  (property "TOLERANCE" "" (at 161.29 107.95 0) (hide yes) (show_name no) (do_not_autoplace no) (effects (font (size 1.27 1.27))))
  (property "VCEO" "" (at 161.29 107.95 0) (hide yes) (show_name no) (do_not_autoplace no) (effects (font (size 1.27 1.27))))
  (property "VDS" "" (at 161.29 107.95 0) (hide yes) (show_name no) (do_not_autoplace no) (effects (font (size 1.27 1.27))))
  (property "VGS" "" (at 161.29 107.95 0) (hide yes) (show_name no) (do_not_autoplace no) (effects (font (size 1.27 1.27))))
  (property "VGSTH" "" (at 161.29 107.95 0) (hide yes) (show_name no) (do_not_autoplace no) (effects (font (size 1.27 1.27))))
  (property "VOLTAGE" "" (at 161.29 107.95 0) (hide yes) (show_name no) (do_not_autoplace no) (effects (font (size 1.27 1.27))))
  (property "WATTAGE" "" (at 161.29 107.95 0) (hide yes) (show_name no) (do_not_autoplace no) (effects (font (size 1.27 1.27))))
  (property "Arrow Part Number" "" (at 161.29 107.95 0) (hide yes) (show_name no) (do_not_autoplace no) (effects (font (size 1.27 1.27))))
  (property "Arrow Price/Stock" "" (at 161.29 107.95 0) (hide yes) (show_name no) (do_not_autoplace no) (effects (font (size 1.27 1.27))))
  (property "Comment" "" (at 161.29 107.95 0) (hide yes) (show_name no) (do_not_autoplace no) (effects (font (size 1.27 1.27))))
  (property "Height" "" (at 161.29 107.95 0) (hide yes) (show_name no) (do_not_autoplace no) (effects (font (size 1.27 1.27))))
  (property "Manufacturer_Name" "" (at 161.29 107.95 0) (hide yes) (show_name no) (do_not_autoplace no) (effects (font (size 1.27 1.27))))
  (property "Mouser Part Number" "" (at 161.29 107.95 0) (hide yes) (show_name no) (do_not_autoplace no) (effects (font (size 1.27 1.27))))
  (property "Mouser Price/Stock" "" (at 161.29 107.95 0) (hide yes) (show_name no) (do_not_autoplace no) (effects (font (size 1.27 1.27))))
  (pin "3")
  (pin "1")
  (pin "4")
  (pin "2"))
 (symbol
  (lib_id "power:VPP")
  (at 111.76 82.55 0)
  (unit 1)
  (body_style 1)
  (exclude_from_sim no)
  (in_bom yes)
  (on_board yes)
  (in_pos_files yes)
  (dnp no)
  (property "Reference" "#PWR0922" (at 111.76 86.36 0) (hide yes) (show_name no) (do_not_autoplace no) (effects (font (size 1.27 1.27))))
  (property "Value" "VMOT-14V4" (at 111.76 77.47 0) (show_name no) (do_not_autoplace no) (effects (font (size 1.27 1.27))))
  (property "Footprint" "" (at 111.76 82.55 0) (hide yes) (show_name no) (do_not_autoplace no) (effects (font (size 1.27 1.27))))
  (property "Datasheet" "" (at 111.76 82.55 0) (hide yes) (show_name no) (do_not_autoplace no) (effects (font (size 1.27 1.27))))
  (property "Description" "Power symbol creates a global label with name \"VM-VBAT\"" (at 111.76 82.55 0) (hide yes) (show_name no) (do_not_autoplace no) (effects (font (size 1.27 1.27))))
  (pin "1"))
 (symbol
  (lib_id "power:GND")
  (at 162.56 115.57 0)
  (unit 1)
  (body_style 1)
  (exclude_from_sim no)
  (in_bom yes)
  (on_board yes)
  (in_pos_files yes)
  (dnp no)
  (property "Reference" "#PWR0557" (at 162.56 115.57 0) (hide yes) (show_name no) (do_not_autoplace no) (effects (font (size 1.27 1.27))))
  (property "Value" "GND" (at 162.56 121.92 0) (hide yes) (show_name no) (do_not_autoplace no) (effects (font (size 1.27 1.27))))
  (property "Footprint" "" (at 162.56 115.57 0) (show_name no) (do_not_autoplace no) (effects (font (size 1.27 1.27))))
  (property "Datasheet" "" (at 162.56 115.57 0) (show_name no) (do_not_autoplace no) (effects (font (size 1.27 1.27))))
  (property "Description" "Power symbol creates a global label with name \"GND\" , ground" (at 162.56 115.57 0) (hide yes) (show_name no) (do_not_autoplace no) (effects (font (size 1.27 1.27))))
  (pin "1"))
 (symbol
  (lib_id "power:GND")
  (at 111.76 118.11 0)
  (unit 1)
  (body_style 1)
  (exclude_from_sim no)
  (in_bom yes)
  (on_board yes)
  (in_pos_files yes)
  (dnp no)
  (property "Reference" "#PWR0609" (at 111.76 118.11 0) (hide yes) (show_name no) (do_not_autoplace no) (effects (font (size 1.27 1.27))))
  (property "Value" "GND" (at 111.76 124.46 0) (hide yes) (show_name no) (do_not_autoplace no) (effects (font (size 1.27 1.27))))
  (property "Footprint" "" (at 111.76 118.11 0) (show_name no) (do_not_autoplace no) (effects (font (size 1.27 1.27))))
  (property "Datasheet" "" (at 111.76 118.11 0) (show_name no) (do_not_autoplace no) (effects (font (size 1.27 1.27))))
  (property "Description" "Power symbol creates a global label with name \"GND\" , ground" (at 111.76 118.11 0) (hide yes) (show_name no) (do_not_autoplace no) (effects (font (size 1.27 1.27))))
  (pin "1"))
 (symbol
  (lib_id "power:GND")
  (at 128.27 93.98 0)
  (unit 1)
  (body_style 1)
  (exclude_from_sim no)
  (in_bom yes)
  (on_board yes)
  (in_pos_files yes)
  (dnp no)
  (property "Reference" "#PWR0602" (at 128.27 93.98 0) (hide yes) (show_name no) (do_not_autoplace no) (effects (font (size 1.27 1.27))))
  (property "Value" "GND" (at 128.27 100.33 0) (hide yes) (show_name no) (do_not_autoplace no) (effects (font (size 1.27 1.27))))
  (property "Footprint" "" (at 128.27 93.98 0) (show_name no) (do_not_autoplace no) (effects (font (size 1.27 1.27))))
  (property "Datasheet" "" (at 128.27 93.98 0) (show_name no) (do_not_autoplace no) (effects (font (size 1.27 1.27))))
  (property "Description" "Power symbol creates a global label with name \"GND\" , ground" (at 128.27 93.98 0) (hide yes) (show_name no) (do_not_autoplace no) (effects (font (size 1.27 1.27))))
  (pin "1"))
 (symbol
  (lib_id "power:VPP")
  (at 81.28 100.33 0)
  (unit 1)
  (body_style 1)
  (exclude_from_sim no)
  (in_bom yes)
  (on_board yes)
  (in_pos_files yes)
  (dnp no)
  (property "Reference" "#PWR0923" (at 81.28 104.14 0) (hide yes) (show_name no) (do_not_autoplace no) (effects (font (size 1.27 1.27))))
  (property "Value" "VSENS-3V3" (at 81.28 95.25 0) (show_name no) (do_not_autoplace no) (effects (font (size 1.27 1.27))))
  (property "Footprint" "" (at 81.28 100.33 0) (hide yes) (show_name no) (do_not_autoplace no) (effects (font (size 1.27 1.27))))
  (property "Datasheet" "" (at 81.28 100.33 0) (hide yes) (show_name no) (do_not_autoplace no) (effects (font (size 1.27 1.27))))
  (property "Description" "Power symbol creates a global label with name \"VCC-3V3-REG\"" (at 81.28 100.33 0) (hide yes) (show_name no) (do_not_autoplace no) (effects (font (size 1.27 1.27))))
  (pin "1"))
 (symbol
  (lib_id "JLCImport:CL10B104KB8NNNC")
  (at 128.27 88.9 270)
  (mirror x)
  (unit 1)
  (body_style 1)
  (exclude_from_sim no)
  (in_bom yes)
  (on_board yes)
  (in_pos_files yes)
  (dnp no)
  (property "Reference" "C103" (at 124.46 87.6299 90) (show_name no) (do_not_autoplace no) (effects (font (size 1.27 1.27)) (justify right)))
  (property "Value" "100nF/50V" (at 124.46 90.1699 90) (show_name no) (do_not_autoplace no) (effects (font (size 1.27 1.27)) (justify right)))
  (property "Footprint" "JLCImport:C0603" (at 120.65 88.9 0) (hide yes) (show_name no) (do_not_autoplace no) (effects (font (size 1.27 1.27))))
  (property "Datasheet" "https://lcsc.com/product-detail/Multilayer-Ceramic-Capacitors-MLCC-SMD-SMT_SAMSUNG_CL10B104KB8NNNC_100nF-104-10-50V_C1591.html" (at 118.11 88.9 0) (hide yes) (show_name no) (do_not_autoplace no) (effects (font (size 1.27 1.27))))
  (property "Description" "100nF 50V X7R ±10% 0603 Multilayer Ceramic Capacitors MLCC - SMD/SMT ROHS" (at 105.41 88.9 0) (hide yes) (show_name no) (do_not_autoplace no) (effects (font (size 1.27 1.27))))
  (property "Manufacturer" "SAMSUNG(三星)" (at 115.57 88.9 0) (hide yes) (show_name no) (do_not_autoplace no) (effects (font (size 1.27 1.27))))
  (property "MPN" "CL10B104KB8NNNC" (at 113.03 88.9 0) (hide yes) (show_name no) (do_not_autoplace no) (effects (font (size 1.27 1.27))))
  (property "LCSC" "C1591" (at 110.49 88.9 0) (hide yes) (show_name no) (do_not_autoplace no) (effects (font (size 1.27 1.27))))
  (pin "1")
  (pin "2"))
 (symbol
  (lib_id "power:GND")
  (at 120.65 120.65 0)
  (unit 1)
  (body_style 1)
  (exclude_from_sim no)
  (in_bom yes)
  (on_board yes)
  (in_pos_files yes)
  (dnp no)
  (property "Reference" "#PWR0599" (at 120.65 120.65 0) (hide yes) (show_name no) (do_not_autoplace no) (effects (font (size 1.27 1.27))))
  (property "Value" "GND" (at 120.65 127 0) (hide yes) (show_name no) (do_not_autoplace no) (effects (font (size 1.27 1.27))))
  (property "Footprint" "" (at 120.65 120.65 0) (show_name no) (do_not_autoplace no) (effects (font (size 1.27 1.27))))
  (property "Datasheet" "" (at 120.65 120.65 0) (show_name no) (do_not_autoplace no) (effects (font (size 1.27 1.27))))
  (property "Description" "Power symbol creates a global label with name \"GND\" , ground" (at 120.65 120.65 0) (hide yes) (show_name no) (do_not_autoplace no) (effects (font (size 1.27 1.27))))
  (pin "1")))
